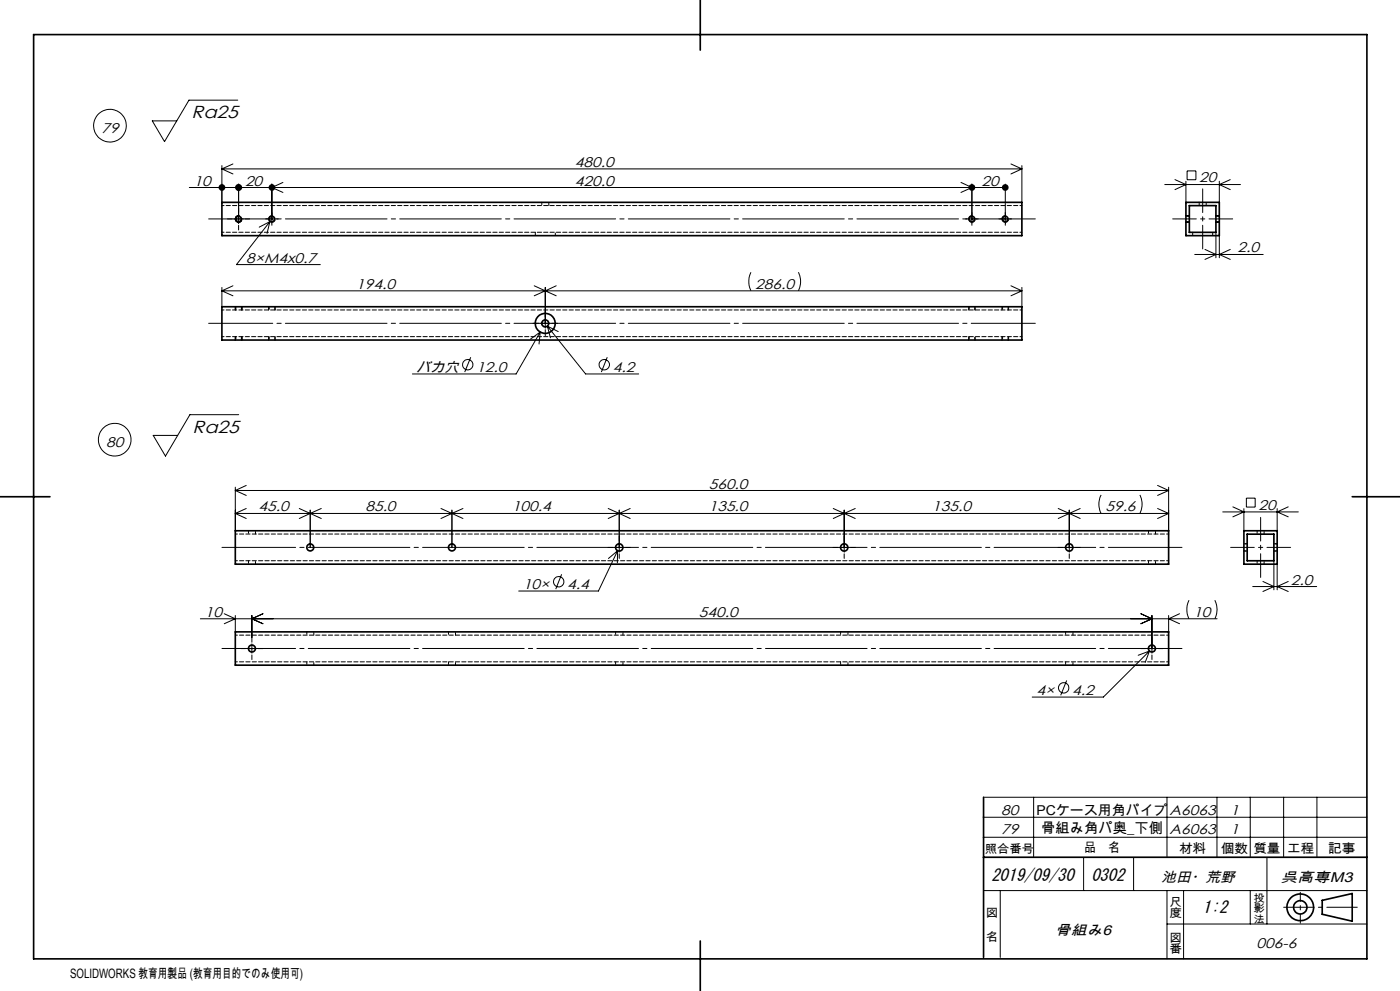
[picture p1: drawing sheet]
<svg xmlns="http://www.w3.org/2000/svg" width="420mm" height="297mm" viewBox="0 0 420 297" stroke-linecap="round" stroke-linejoin="round" font-family="sans-serif">
<g fill="none" stroke="#000" stroke-width=".3">
<path d="M71.3 30h-14.6l-7.3 12.4-3.7-6.2h7.3M66.6 49.6v11M66.6 50.6h240M66.6 50.6l3.3 1.5M69.9 49.1l-3.3 1.5M71.6 55.2v11.8M81.6 55.2v11.8M84.9 54.7l-3.3 1.5 3.3 1.5M288.3 54.7l3.3 1.5-3.3 1.5M291.6 55.2v11.8M301.6 56.2h-244.8M301.6 55.2v11.8"/>
<path d="M303.3 49.1l3.3 1.5M306.6 49.6v11M306.6 50.6l-3.3 1.5M349.4 55.3h22.7M352.5 53.8l3.3 1.5-3.3 1.5M355.8 54.3v6.3M356.1 51.2h2.7v2.7h-2.7zM365.8 54.3v6.3M369.1 53.8l-3.3 1.5 3.3 1.5M68.3 65.6h1.4M70.2 65.6h2.8M71.6 67.5v1.4"/>
<path d="M71.8 64.7a1 1 0 0 0-1.2 .7 1 1 0 0 0 .7 1.2 1 1 0 0 0 1.2-.7M73.5 65.6h1.4M79.7 65.6h.3M80.2 65.6h2.8M81 66.4l-10.1 12.9h25.2M81 66.4l-3.2 1.7M81 66.4l-.9 3.6M81.6 67.2v.3M81.8 64.7a1 1 0 0 0-1.2 .7 1 1 0 0 0 .7 1.2 1 1 0 0 0 1.3-.7M83.1 65.6h.4M289.7 65.6h.4M290.2 65.6h2.8"/>
<path d="M291.6 67.2v.3M291.8 64.7a1 1 0 0 0-1.2 .7 1 1 0 0 0 .7 1.2 1 1 0 0 0 1.3-.7M293.1 65.6h.4M299.7 65.6h.3M300.2 65.6h2.8M301.6 67.2v.3M301.8 64.7a1 1 0 0 0-1.2 .7 1 1 0 0 0 .7 1.2 1 1 0 0 0 1.2-.7M303.1 65.6h.4M355.8 64.6h1M355.8 66.6h1M358.4 76.3h20.6M361.5 74.8l3.3 1.5-3.3 1.4"/>
<path d="M364.8 69.6v7.7M364.8 64.6h1M364.8 66.6h1M365.8 70.6v6.7M369.1 74.8l-3.3 1.5 3.3 1.4M66.6 86.1v5.8M66.6 87.2h240M66.6 87.2l3.3 1.4M69.9 85.7l-3.3 1.5M70.6 91.9v1M72.6 91.9v1M80.6 91.9v1"/>
<path d="M82.6 91.9v1M159.9 96.9h1.8M160.3 85.7l3.3 1.5M162.1 99.5l-7.3 12.6h-31.1M162.1 99.5l-3 2.1M162.1 99.5l-.4 3.6M162.2 96.9h2.8M163.6 86.1v12.2M163.6 87.2l-3.3 1.4M163.6 87.2l3.3 1.4M163.6 98.8v1.8M164.2 97.8l11.5 14.3h15.9"/>
<path d="M164.2 97.8l.9 3.4M164.2 97.8l3.3 1.6M165.5 96.9h1.8M166.9 85.7l-3.3 1.5M225.3 81.6a6.4 6.4 0 0 0 0 5.6M239.5 81.6a6.1 6.1 0 0 1 0 5.6M290.6 91.9v1M292.6 91.9v1M300.6 91.9v1M302.6 91.9v1M303.3 85.7l3.3 1.5M306.6 86.1v5.8"/>
<path d="M306.6 87.2l-3.3 1.4M70.6 100.9v1M72.6 100.9v1M80.6 100.9v1M82.6 100.9v1M141.2 107.1l-1.8 4.4M182.2 107.1l-1.8 4.4M290.6 100.9v1M292.6 100.9v1M300.6 100.9v1M302.6 100.9v1M71.6 124.3h-14.6l-7.4 12.4-3.6-6.2h7.3"/>
<path d="M70.6 146v13.1M70.6 147h280M70.6 147l3.3 1.5M70.6 153.9h280M70.6 153.9l3.3 1.5M73.9 145.5l-3.3 1.5M73.9 152.4l-3.3 1.5M89.8 152.4l3.3 1.5M93.1 152.9v11.2M93.1 153.9l3.3 1.5M93.1 153.9l-3.3 1.5M96.4 152.4l-3.3 1.5"/>
<path d="M132.3 152.4l3.3 1.5M135.6 152.9v11.2M135.6 153.9l3.3 1.5M135.6 153.9l-3.3 1.5M138.9 152.4l-3.3 1.5M182.5 152.4l3.3 1.5M185.8 152.9v12.6M185.8 153.9l3.3 1.5M185.8 153.9l-3.3 1.5M189.1 152.4l-3.3 1.5M250 152.4l3.3 1.5M253.3 152.9v12.6"/>
<path d="M253.3 153.9l-3.3 1.5M253.3 153.9l3.3 1.5M256.6 152.4l-3.3 1.5M317.5 152.4l3.3 1.5M320.8 152.9v12.6M320.8 153.9l-3.3 1.5M320.8 153.9l3.3 1.5M324.1 152.4l-3.3 1.5M330.3 148.3a6.1 6.1 0 0 0 0 5.6M341.9 148.3a6.1 6.1 0 0 1 0 5.6M347.3 152.4l3.3 1.5M347.3 145.5l3.3 1.5"/>
<path d="M350.6 153.9l-3.3 1.5M350.6 146v13.1M350.6 147l-3.3 1.5M366.8 153.4h22.7M369.9 151.9l3.3 1.5-3.3 1.5M373.2 152.4v6.7M373.9 149.3h2.7v2.7h-2.7zM383.2 152.4v6.7M386.5 151.9l-3.3 1.5 3.3 1.5M168.5 172.1l-1.8 4.5M182.5 164.1h1.4M184.4 164.1h2.8"/>
<path d="M185.3 165.1l-5.8 12h-23.9M185.3 165.1l-2.8 2.3M185.3 165.1l-.1 3.6M185.8 166v1.4M187.7 164.1h1.4M250 164.1h1.4M251.9 164.1h2.8M253.3 166v1.4M255.2 164.1h1.4M317.5 164.1h1.4M319.4 164.1h2.8M320.8 166v1.4"/>
<path d="M322.7 164.1h1.4M356.7 179.9a6.4 6.4 0 0 0 0 5.6M364.5 179.9a6.1 6.1 0 0 1 0 5.6M375.8 175.8h19.2M378.9 174.3l3.3 1.5-3.3 1.5M382.2 168.1v8.7M383.2 169.1v7.7M386.5 174.3l-3.3 1.5 3.3 1.5M60.1 185.5h305M67.3 183.9l3.3 1.6-3.3 1.4M70.6 184.5v4.9M72.3 194.4h1.4"/>
<path d="M74.2 194.4h2.8M75.6 184.5v8M75.6 193v2.8M75.6 196.3v1.4M77.5 194.4h1.4M78.9 183.9l-3.3 1.6 3.3 1.4M342.3 194.4h1.4M342.3 183.9l3.3 1.6-3.3 1.4M344.2 194.4h2.8M344.8 195.1l-13.8 13.8h-21.3M344.8 195.1l-3.3 1.3M344.8 195.1l-1.2 3.4"/>
<path d="M345.6 184.5v11.3M345.6 196.3v1.4M347.5 194.4h1.4M350.6 184.5v4.9M353.9 183.9l-3.3 1.6 3.3 1.4M320 203.9l-1.8 4.5M295.1 238.9h115M310.1 238.9v18M350.1 238.9v18M365.1 238.9v18M375.1 238.9v18M385.1 238.9v18"/>
<path d="M395.1 238.9v18M295.1 250.9h115M295.1 244.9h115M325.1 256.9v10M340.1 256.9v10M380.1 256.9v20M295.1 266.9h115M300.1 266.9v20M350.1 276.9h60M350.1 266.9v20.4M355.1 266.9v20.5M375.1 266.9v10"/>
<circle cx="33" cy="37.7" r="4.9"/>
<circle cx="140.3" cy="109.3" r="1.56"/>
<circle cx="181.3" cy="109.3" r="1.56"/>
<circle cx="34.4" cy="131.8" r="4.9"/>
<circle cx="167.6" cy="174.3" r="1.56"/>
<circle cx="319.1" cy="206.2" r="1.55"/>
</g>
<g fill="none" stroke="#000" stroke-width=".5">
<path d="M10.1 10.4h400v277h-400zM210.1 0v15M66.6 60.6h240v10h-240zM355.8 60.6h10v10h-10zM356.8 61.6h8v8h-8zM66.6 91.9h240v10h-240zM0 148.9h15M70.6 159.1h280v10h-280zM373.2 159.1h10v10h-10zM405.7 148.9h14.3M374.2 160.1h8v8h-8zM70.6 189.4h280v10h-280z"/>
<path d="M295.1 238.9v48M295.1 256.9h115M396.7 269.8l9-2v8.3l-9-2.1zM210.1 282v15"/>
<circle cx="71.6" cy="65.6" r=".81"/>
<circle cx="81.6" cy="65.6" r=".82"/>
<circle cx="291.6" cy="65.6" r=".82"/>
<circle cx="301.6" cy="65.6" r=".83"/>
<circle cx="163.6" cy="96.9" r="1.06"/>
<circle cx="163.6" cy="96.9" r="3"/>
<circle cx="93.1" cy="164.1" r="1.06"/>
<circle cx="135.6" cy="164.1" r="1.06"/>
<circle cx="185.8" cy="164.1" r="1.1"/>
<circle cx="253.3" cy="164.1" r="1.1"/>
<circle cx="320.8" cy="164.1" r="1.09"/>
<circle cx="75.6" cy="194.4" r="1.05"/>
<circle cx="345.6" cy="194.4" r="1.05"/>
<circle cx="390.1" cy="271.9" r="4"/>
<circle cx="390.1" cy="271.9" r="2"/>
</g>
<path d="M310.6 65.6h-248M310.6 96.9h-248" fill="none" stroke="#000" stroke-width=".3" stroke-dasharray="30.5 1.3 1.3 1.3" stroke-dashoffset="11.3"/>
<path d="M354.6 164.1h-288M354.6 194.3h-288" fill="none" stroke="#000" stroke-width=".3" stroke-dasharray="30.5 1.3 1.3 1.3" stroke-dashoffset="8.4"/>
<path d="M360.8 56.6v18M369.8 65.6h-18M369.2 164.1h18M378.2 173.1v-18" fill="none" stroke="#000" stroke-width=".3" stroke-dasharray="30.5 1.3 1.3 1.3" stroke-dashoffset="23.4"/>
<path d="M390.1 276.7v-9.3" fill="none" stroke="#000" stroke-width=".3" stroke-dasharray="30.5 1.3 1.3 1.3" stroke-dashoffset="27.8"/>
<path d="M385.1 271.9h22.1" fill="none" stroke="#000" stroke-width=".3" stroke-dasharray="30.5 1.3 1.3 1.3" stroke-dashoffset="21.3"/>
<g fill="#000">
<path d="M65.8 55.5a1 1 0 0 0 .4 1.6 1 1 0 0 0 1.4-.9h-1h1a.98 .98 0 0 0-.7-1 .98 .98 0 0 0-1.1 .3zM70.9 55.4l-.3 .8h1h-1a1.01 1.01 0 0 0 1.3 .9 1.01 1.01 0 0 0 .6-1.4 1.01 1.01 0 0 0-1.6-.3z"/>
<path d="M70.9 55.4a1.01 1.01 0 0 0 .2 1.7 1.01 1.01 0 0 0 1.5-.9h-1h1a1 1 0 0 0-.6-.9 1 1 0 0 0-1.1 .1zM80.8 55.5l-.2 .7h1h-1a1 1 0 0 0 1.3 .9 1 1 0 0 0 .5-1.5 1 1 0 0 0-1.6-.1z"/>
<path d="M290.9 55.4l-.3 .8h1h-1a1 1 0 0 0 1.2 1 1 1 0 0 0 .7-1.5 1 1 0 0 0-1.6-.3zM300.9 55.4a1.01 1.01 0 0 0 .2 1.7 1.01 1.01 0 0 0 1.5-.9h-1h1a1.01 1.01 0 0 0-.6-.9 1.01 1.01 0 0 0-1.1 .1z"/>
</g>
<g fill="none" stroke="#000" stroke-width=".3" stroke-dasharray="1.3 .6" stroke-dashoffset=".5">
<path d="M160.6 69.6v1M162.5 60.6v1M164.6 61.6v-1M166.6 70.6v-1M355.8 66.4h1M356.8 64.8h-1M357.8 69.6v1M359.8 60.6v1M361.9 61.6v-1M363.8 70.6v-1M364.8 66.4h1M365.8 64.8h-1"/>
<path d="M70.8 91.9v1M72.4 92.9v-1M80.8 91.9v1M82.4 92.9v-1M290.8 91.9v1M292.4 92.9v-1M300.8 91.9v1M302.4 92.9v-1M70.8 100.9v1M72.4 101.9v-1M80.8 100.9v1M82.4 101.9v-1"/>
<path d="M290.8 100.9v1M292.4 101.9v-1M300.8 100.9v1M302.4 101.9v-1M74.5 159.1v1M344.5 159.1v1M377.1 159.1v1M74.5 168.1v1M76.6 169.1v-1M76.6 160.1v-1M344.5 168.1v1M346.6 169.1v-1"/>
<path d="M346.6 160.1v-1M373.2 165.2h1M373.2 165.1h1M374.2 163h-1M377.1 168.1v1M379.2 160.1v-1M379.2 169.1v-1M382.2 165.2h1M382.2 165.1h1M383.2 163h-1M92 198.3v1.1M92 189.3v1.1"/>
<path d="M94.1 199.3v-1M94.1 190.3v-1M134.5 198.3v1.1M134.5 189.3v1.1M136.6 199.3v-1M136.6 190.3v-1M184.7 198.3v1.1M184.7 189.3v1.1M186.9 199.3v-1M186.9 190.3v-1M252.2 198.3v1.1M252.2 189.3v1.1"/>
<path d="M254.4 199.3v-1M254.4 190.3v-1M319.7 198.3v1.1M319.7 189.3v1.1M321.9 199.3v-1M321.9 190.3v-1"/>
</g>
<path d="M306.6 69.6h-240M306.6 61.6h-240M306.6 92.9h-240M306.6 100.9h-240M350.6 160.1h-280M350.6 168.1h-280M350.6 198.3h-280M350.6 190.3h-280" fill="none" stroke="#000" stroke-width=".3" stroke-dasharray="1.3 .6" stroke-dashoffset=".7"/>
<g font-size="5.2">
<text x="57.5" y="35.5">Ra25</text>
<text x="57.8" y="129.8">Ra25</text>
</g>
<g font-size="5.1">
<text x="297.4" y="263.9">2019/09/30</text>
<text x="327.4" y="263.9">0302</text>
<text x="360.8" y="273.5">1:2</text>
</g>
<g font-size="4.2">
<text x="30.4" y="39.7">79</text>
<text x="172.5" y="50">480.0</text>
<text x="58.1" y="55.6">10</text>
<text x="73.5" y="55.6">20</text>
<text x="172.5" y="55.6">420.0</text>
<text x="294.5" y="55.6">20</text>
<text x="359.8" y="54.7">20</text>
<text x="371.2" y="75.7">2.0</text>
<text x="73.8" y="78.7">8×M4x0.7</text>
<text x="106.9" y="86.6">194.0</text>
<text x="226.6" y="86.6">286.0</text>
<text x="124.9" y="111.4">バカ穴</text>
<text x="142.9" y="111.4">12.0</text>
<text x="183.9" y="111.4">4.2</text>
<text x="31.9" y="133.8">80</text>
<text x="212.6" y="146.4">560.0</text>
<text x="77.6" y="153.3">45.0</text>
<text x="109.6" y="153.3">85.0</text>
<text x="153.6" y="153.3">100.4</text>
<text x="212.6" y="153.3">135.0</text>
<text x="279.7" y="153.3">135.0</text>
<text x="331.6" y="153.3">59.6</text>
<text x="377.5" y="152.8">20</text>
<text x="156.9" y="176.5">10×</text>
<text x="170.2" y="176.5">4.4</text>
<text x="387.3" y="175.2">2.0</text>
<text x="61.4" y="184.9">10</text>
<text x="209.7" y="184.9">540.0</text>
<text x="358" y="184.9">10</text>
<text x="311" y="208.3">4×</text>
<text x="321.7" y="208.3">4.2</text>
<text x="300.4" y="244.1">80</text>
<text x="350.9" y="244.1">A6063</text>
<text x="369.1" y="244.1">1</text>
<text x="300.4" y="249.9">79</text>
<text x="312.4" y="249.8">骨組み角パ奥_下側</text>
<text x="350.9" y="249.9">A6063</text>
<text x="369.1" y="249.9">1</text>
<text x="348.4" y="264.4">池田・荒野</text>
<text x="384.2" y="264.4">呉高専M3</text>
<text x="316.6" y="280.4">骨組み6</text>
<text x="377" y="284.1">006-6</text>
</g>
<text font-size="4.1" x="311" y="244.1">PCケース用角パイプ</text>
<g font-size="3.9">
<text x="325.2" y="255.5">品　名</text>
<text x="353.7" y="255.6">材料</text>
<text x="366.2" y="255.6">個数</text>
<text x="376" y="255.6">質量</text>
<text x="386.1" y="255.6">工程</text>
<text x="398.4" y="255.6">記事</text>
<text x="21" y="293">SOLIDWORKS 教育用製品 (教育用目的でのみ使用可)</text>
</g>
<g font-size="3.5">
<text x="295.4" y="255.6">照合番号</text>
<text x="295.8" y="274.9">図</text>
<text x="350.8" y="271.4">尺</text>
<text x="350.8" y="274.9">度</text>
<text x="295.8" y="282">名</text>
<text x="350.8" y="282.2">図</text>
<text x="350.8" y="285.8">番</text>
</g>
<g font-size="3.2">
<text x="376" y="270.2">投</text>
<text x="376" y="273.4">影</text>
<text x="376" y="276.5">法</text>
</g>
</svg>
